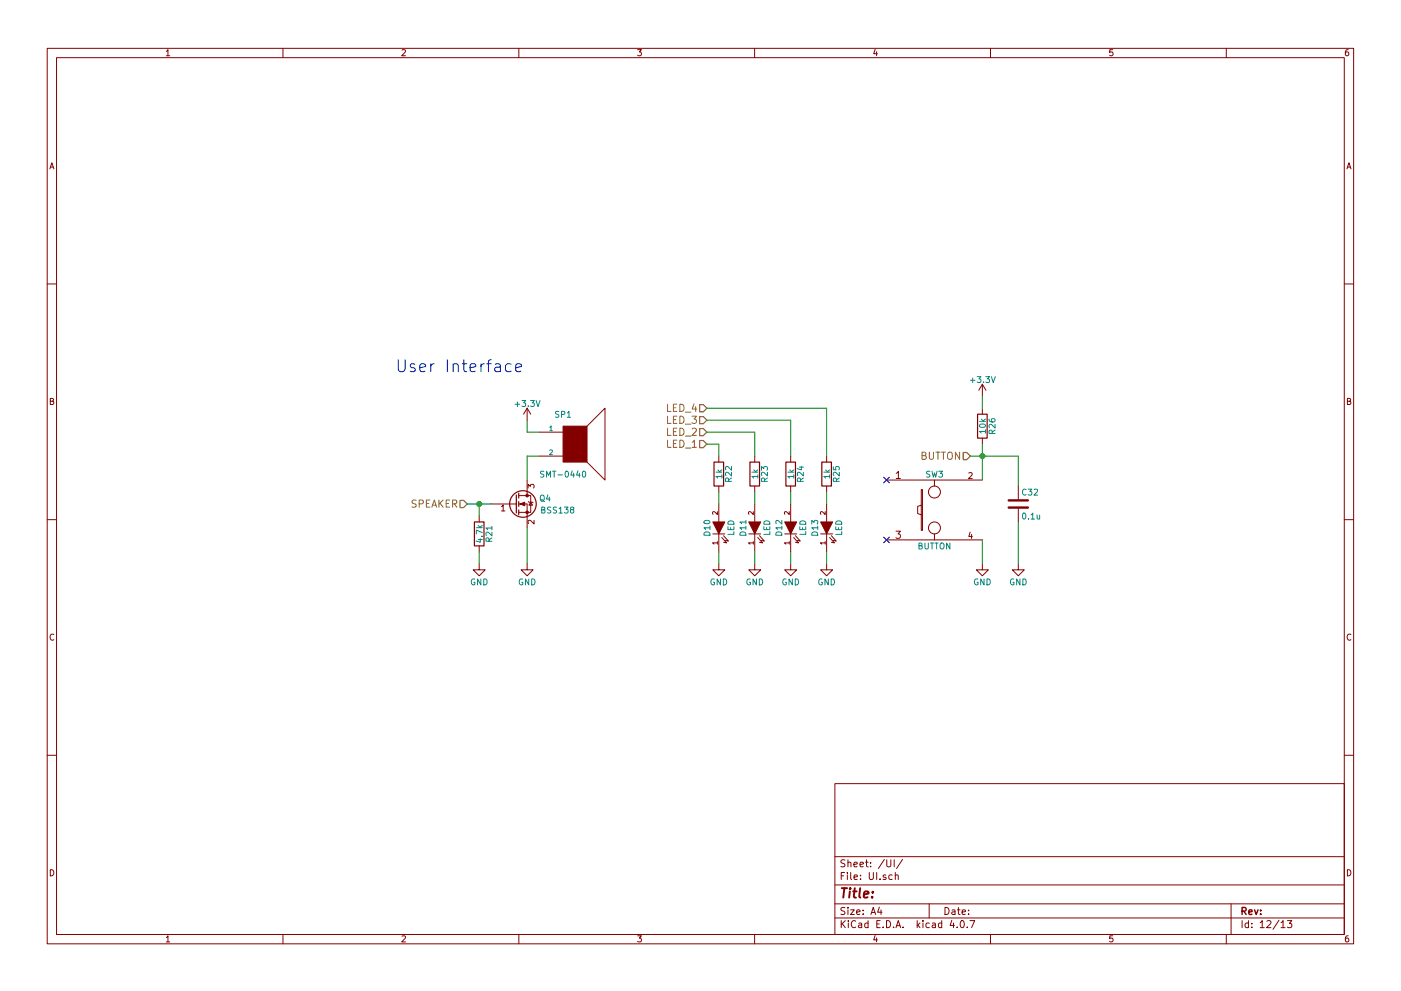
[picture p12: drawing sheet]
EESchema Schematic File Version 2
LIBS:KERISEv1-rescue
LIBS:74xgxx
LIBS:74xx
LIBS:ac-dc
LIBS:actel
LIBS:adc-dac
LIBS:Altera
LIBS:analog_devices
LIBS:analog_switches
LIBS:atmel
LIBS:audio
LIBS:brooktre
LIBS:cmos_ieee
LIBS:cmos4000
LIBS:conn
LIBS:contrib
LIBS:cypress
LIBS:dc-dc
LIBS:device
LIBS:digital-audio
LIBS:diode
LIBS:display
LIBS:dsp
LIBS:elec-unifil
LIBS:ESD_Protection
LIBS:ftdi
LIBS:gennum
LIBS:hc11
LIBS:intel
LIBS:interface
LIBS:ir
LIBS:Lattice
LIBS:linear
LIBS:maxim
LIBS:memory
LIBS:microchip
LIBS:microchip_dspic33dsc
LIBS:microchip_pic10mcu
LIBS:microchip_pic12mcu
LIBS:microchip_pic16mcu
LIBS:microchip_pic18mcu
LIBS:microchip_pic32mcu
LIBS:microcontrollers
LIBS:motor_drivers
LIBS:motorola
LIBS:msp430
LIBS:nordicsemi
LIBS:nxp_armmcu
LIBS:onsemi
LIBS:opto
LIBS:Oscillators
LIBS:philips
LIBS:power
LIBS:Power_Management
LIBS:powerint
LIBS:pspice
LIBS:references
LIBS:regul
LIBS:relays
LIBS:rfcom
LIBS:sensors
LIBS:silabs
LIBS:siliconi
LIBS:stm8
LIBS:stm32
LIBS:supertex
LIBS:switches
LIBS:texas
LIBS:transf
LIBS:transistors
LIBS:ttl_ieee
LIBS:valves
LIBS:video
LIBS:Xicor
LIBS:xilinx
LIBS:Zilog
LIBS:KERISEv1
LIBS:KERISEv1-cache
EELAYER 25 0
EELAYER END
$Descr A4 11693 8268
encoding utf-8
Sheet 12 13
Title ""
Date ""
Rev ""
Comp ""
Comment1 ""
Comment2 ""
Comment3 ""
Comment4 ""
$EndDescr
$Comp
L SPEAKER SP1
U 1 1
P 4800 3700
F 0 "SP1" H 4700 3950 50  0000 C CNN
F 1 "SMT-0440" H 4700 3450 50  0000 C CNN
F 2 "kerikun11:SMT-0440-S-R" H 4800 3700 50  0001 C CNN
F 3 "" H 4800 3700 50  0000 C CNN
	1    4800 3700
	1    0    0    -1  
$EndComp
$Comp
L +3.3V #PWR89
U 1 1
P 4400 3500
F 0 "#PWR89" H 4400 3350 50  0001 C CNN
F 1 "+3.3V" H 4400 3640 50  0000 C CNN
F 2 "" H 4400 3500 50  0000 C CNN
F 3 "" H 4400 3500 50  0000 C CNN
	1    4400 3500
	1    0    0    -1  
$EndComp
$Comp
L R R21
U 1 1
P 4000 4450
F 0 "R21" V 4080 4450 50  0000 C CNN
F 1 "4.7k" V 4000 4450 50  0000 C CNN
F 2 "Resistors_SMD:R_0603" V 3930 4450 50  0001 C CNN
F 3 "" H 4000 4450 50  0000 C CNN
	1    4000 4450
	1    0    0    -1  
$EndComp
$Comp
L Q_NMOS_GSD Q4
U 1 1
P 4300 4200
F 0 "Q4" H 4600 4250 50  0000 R CNN
F 1 "BSS138" H 4800 4150 50  0000 R CNN
F 2 "TO_SOT_Packages_SMD:SOT-23" H 4500 4300 50  0001 C CNN
F 3 "" H 4300 4200 50  0000 C CNN
	1    4300 4200
	1    0    0    -1  
$EndComp
$Comp
L GND #PWR90
U 1 1
P 4400 4700
F 0 "#PWR90" H 4400 4450 50  0001 C CNN
F 1 "GND" H 4400 4550 50  0000 C CNN
F 2 "" H 4400 4700 50  0000 C CNN
F 3 "" H 4400 4700 50  0000 C CNN
	1    4400 4700
	1    0    0    -1  
$EndComp
$Comp
L GND #PWR88
U 1 1
P 4000 4700
F 0 "#PWR88" H 4000 4450 50  0001 C CNN
F 1 "GND" H 4000 4550 50  0000 C CNN
F 2 "" H 4000 4700 50  0000 C CNN
F 3 "" H 4000 4700 50  0000 C CNN
	1    4000 4700
	1    0    0    -1  
$EndComp
Text HLabel 3900 4200 0    60   Input ~ 0
SPEAKER
Wire Wire Line
	4400 3500 4400 3600
Wire Wire Line
	4400 3600 4500 3600
Wire Wire Line
	4500 3800 4400 3800
Wire Wire Line
	4400 3800 4400 4000
Wire Wire Line
	4400 4400 4400 4700
Wire Wire Line
	3900 4200 4100 4200
Wire Wire Line
	4000 4200 4000 4300
Wire Wire Line
	4000 4700 4000 4600
Connection ~ 4000 4200
$Comp
L LED-RESCUE-KERISEv1 D10
U 1 1
P 6000 4400
F 0 "D10" H 6000 4500 50  0000 C CNN
F 1 "LED" H 6000 4300 50  0000 C CNN
F 2 "LEDs:LED_0603" H 6000 4400 50  0001 C CNN
F 3 "" H 6000 4400 50  0000 C CNN
	1    6000 4400
	0    -1   -1   0   
$EndComp
$Comp
L LED-RESCUE-KERISEv1 D11
U 1 1
P 6300 4400
F 0 "D11" H 6300 4500 50  0000 C CNN
F 1 "LED" H 6300 4300 50  0000 C CNN
F 2 "LEDs:LED_0603" H 6300 4400 50  0001 C CNN
F 3 "" H 6300 4400 50  0000 C CNN
	1    6300 4400
	0    -1   -1   0   
$EndComp
$Comp
L LED-RESCUE-KERISEv1 D12
U 1 1
P 6600 4400
F 0 "D12" H 6600 4500 50  0000 C CNN
F 1 "LED" H 6600 4300 50  0000 C CNN
F 2 "LEDs:LED_0603" H 6600 4400 50  0001 C CNN
F 3 "" H 6600 4400 50  0000 C CNN
	1    6600 4400
	0    -1   -1   0   
$EndComp
$Comp
L LED-RESCUE-KERISEv1 D13
U 1 1
P 6900 4400
F 0 "D13" H 6900 4500 50  0000 C CNN
F 1 "LED" H 6900 4300 50  0000 C CNN
F 2 "LEDs:LED_0603" H 6900 4400 50  0001 C CNN
F 3 "" H 6900 4400 50  0000 C CNN
	1    6900 4400
	0    -1   -1   0   
$EndComp
$Comp
L GND #PWR91
U 1 1
P 6000 4700
F 0 "#PWR91" H 6000 4450 50  0001 C CNN
F 1 "GND" H 6000 4550 50  0000 C CNN
F 2 "" H 6000 4700 50  0000 C CNN
F 3 "" H 6000 4700 50  0000 C CNN
	1    6000 4700
	1    0    0    -1  
$EndComp
$Comp
L GND #PWR92
U 1 1
P 6300 4700
F 0 "#PWR92" H 6300 4450 50  0001 C CNN
F 1 "GND" H 6300 4550 50  0000 C CNN
F 2 "" H 6300 4700 50  0000 C CNN
F 3 "" H 6300 4700 50  0000 C CNN
	1    6300 4700
	1    0    0    -1  
$EndComp
$Comp
L GND #PWR93
U 1 1
P 6600 4700
F 0 "#PWR93" H 6600 4450 50  0001 C CNN
F 1 "GND" H 6600 4550 50  0000 C CNN
F 2 "" H 6600 4700 50  0000 C CNN
F 3 "" H 6600 4700 50  0000 C CNN
	1    6600 4700
	1    0    0    -1  
$EndComp
$Comp
L GND #PWR94
U 1 1
P 6900 4700
F 0 "#PWR94" H 6900 4450 50  0001 C CNN
F 1 "GND" H 6900 4550 50  0000 C CNN
F 2 "" H 6900 4700 50  0000 C CNN
F 3 "" H 6900 4700 50  0000 C CNN
	1    6900 4700
	1    0    0    -1  
$EndComp
Wire Wire Line
	6900 4700 6900 4600
Wire Wire Line
	6600 4600 6600 4700
Wire Wire Line
	6300 4700 6300 4600
Wire Wire Line
	6000 4600 6000 4700
$Comp
L R R22
U 1 1
P 6000 3950
F 0 "R22" V 6080 3950 50  0000 C CNN
F 1 "1k" V 6000 3950 50  0000 C CNN
F 2 "Resistors_SMD:R_0603" V 5930 3950 50  0001 C CNN
F 3 "" H 6000 3950 50  0000 C CNN
	1    6000 3950
	1    0    0    -1  
$EndComp
$Comp
L R R23
U 1 1
P 6300 3950
F 0 "R23" V 6380 3950 50  0000 C CNN
F 1 "1k" V 6300 3950 50  0000 C CNN
F 2 "Resistors_SMD:R_0603" V 6230 3950 50  0001 C CNN
F 3 "" H 6300 3950 50  0000 C CNN
	1    6300 3950
	1    0    0    -1  
$EndComp
$Comp
L R R24
U 1 1
P 6600 3950
F 0 "R24" V 6680 3950 50  0000 C CNN
F 1 "1k" V 6600 3950 50  0000 C CNN
F 2 "Resistors_SMD:R_0603" V 6530 3950 50  0001 C CNN
F 3 "" H 6600 3950 50  0000 C CNN
	1    6600 3950
	1    0    0    -1  
$EndComp
$Comp
L R R25
U 1 1
P 6900 3950
F 0 "R25" V 6980 3950 50  0000 C CNN
F 1 "1k" V 6900 3950 50  0000 C CNN
F 2 "Resistors_SMD:R_0603" V 6830 3950 50  0001 C CNN
F 3 "" H 6900 3950 50  0000 C CNN
	1    6900 3950
	1    0    0    -1  
$EndComp
Wire Wire Line
	6900 4100 6900 4200
Wire Wire Line
	6600 4200 6600 4100
Wire Wire Line
	6300 4100 6300 4200
Wire Wire Line
	6000 4200 6000 4100
Text HLabel 5900 3700 0    60   Input ~ 0
LED_1
Text HLabel 5900 3600 0    60   Input ~ 0
LED_2
Text HLabel 5900 3500 0    60   Input ~ 0
LED_3
Text HLabel 5900 3400 0    60   Input ~ 0
LED_4
Wire Wire Line
	5900 3700 6000 3700
Wire Wire Line
	6000 3700 6000 3800
Wire Wire Line
	5900 3600 6300 3600
Wire Wire Line
	6300 3600 6300 3800
Wire Wire Line
	6600 3800 6600 3500
Wire Wire Line
	6600 3500 5900 3500
Wire Wire Line
	5900 3400 6900 3400
Wire Wire Line
	6900 3400 6900 3800
$Comp
L GND #PWR96
U 1 1
P 8200 4700
F 0 "#PWR96" H 8200 4450 50  0001 C CNN
F 1 "GND" H 8200 4550 50  0000 C CNN
F 2 "" H 8200 4700 50  0000 C CNN
F 3 "" H 8200 4700 50  0000 C CNN
	1    8200 4700
	1    0    0    -1  
$EndComp
Wire Wire Line
	8200 4700 8200 4500
Text HLabel 8100 3800 0    60   Input ~ 0
BUTTON
Wire Wire Line
	8100 3800 8500 3800
Wire Wire Line
	8200 3700 8200 4000
$Comp
L R R26
U 1 1
P 8200 3550
F 0 "R26" V 8280 3550 50  0000 C CNN
F 1 "10k" V 8200 3550 50  0000 C CNN
F 2 "Resistors_SMD:R_0603" V 8130 3550 50  0001 C CNN
F 3 "" H 8200 3550 50  0000 C CNN
	1    8200 3550
	1    0    0    -1  
$EndComp
$Comp
L +3.3V #PWR95
U 1 1
P 8200 3300
F 0 "#PWR95" H 8200 3150 50  0001 C CNN
F 1 "+3.3V" H 8200 3440 50  0000 C CNN
F 2 "" H 8200 3300 50  0000 C CNN
F 3 "" H 8200 3300 50  0000 C CNN
	1    8200 3300
	1    0    0    -1  
$EndComp
Wire Wire Line
	8200 3300 8200 3400
Connection ~ 8200 3800
$Comp
L C C32
U 1 1
P 8500 4200
F 0 "C32" H 8525 4300 50  0000 L CNN
F 1 "0.1u" H 8525 4100 50  0000 L CNN
F 2 "Capacitors_SMD:C_0603" H 8538 4050 50  0001 C CNN
F 3 "" H 8500 4200 50  0000 C CNN
	1    8500 4200
	1    0    0    -1  
$EndComp
$Comp
L GND #PWR97
U 1 1
P 8500 4700
F 0 "#PWR97" H 8500 4450 50  0001 C CNN
F 1 "GND" H 8500 4550 50  0000 C CNN
F 2 "" H 8500 4700 50  0000 C CNN
F 3 "" H 8500 4700 50  0000 C CNN
	1    8500 4700
	1    0    0    -1  
$EndComp
Wire Wire Line
	8500 4700 8500 4350
Wire Wire Line
	8500 3800 8500 4050
$Comp
L Tactile_SW_4P SW3
U 1 1
P 7800 4200
F 0 "SW3" H 7800 4450 50  0000 C CNN
F 1 "BUTTON" H 7800 3850 50  0000 C CNN
F 2 "module:SKRPACE010" V 7750 4150 60  0001 C CNN
F 3 "" V 7750 4150 60  0000 C CNN
	1    7800 4200
	1    0    0    -1  
$EndComp
NoConn ~ 7400 4000
NoConn ~ 7400 4500
Text Notes 3300 3100 0    100  ~ 0
User Interface
$EndSCHEMATC
